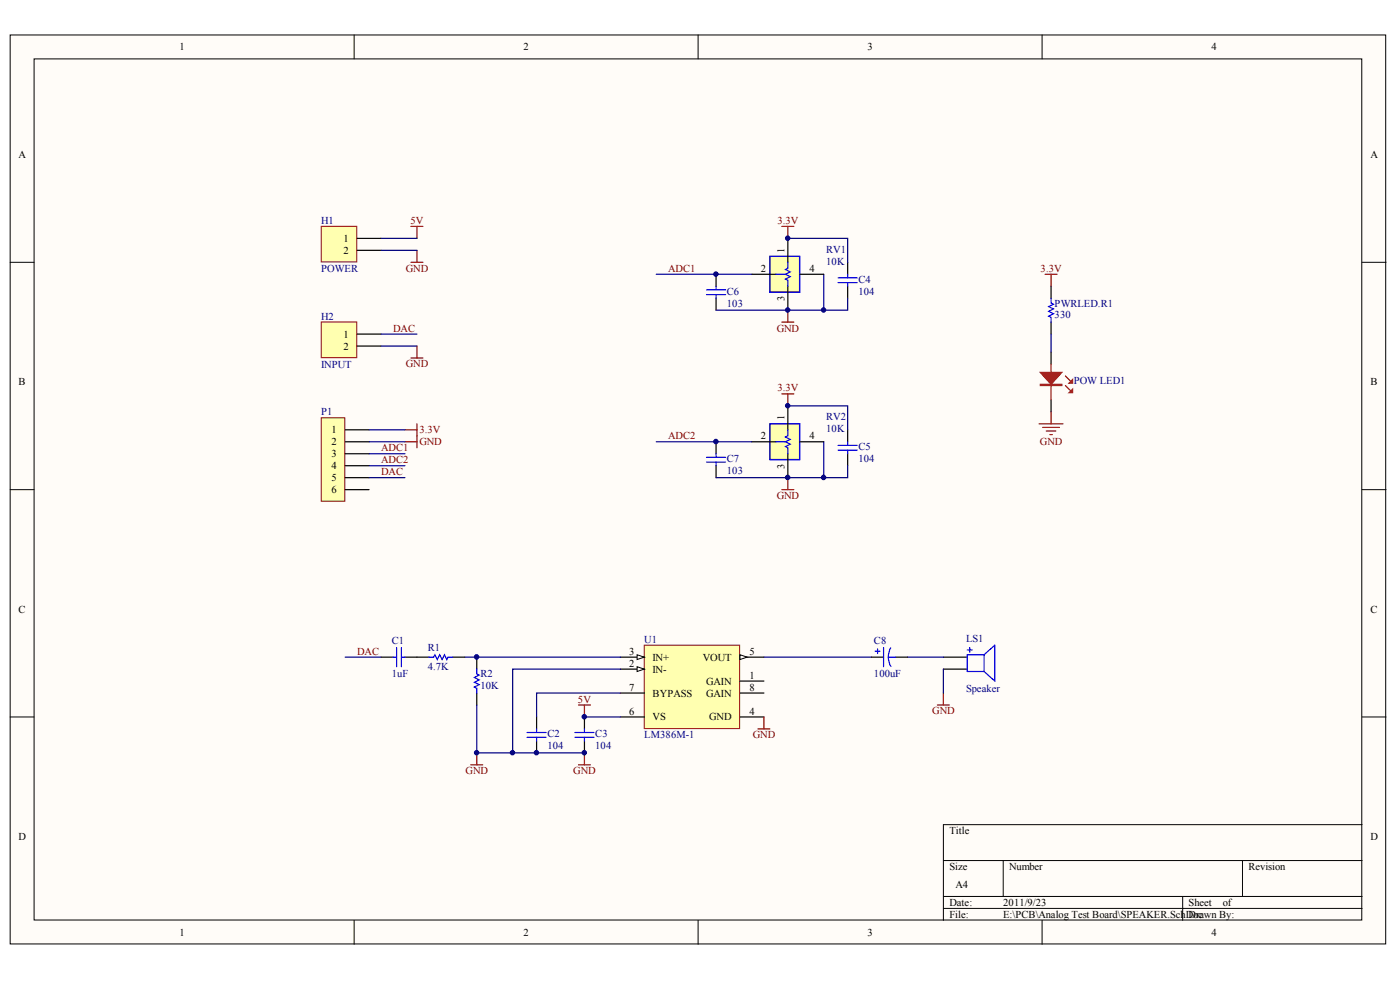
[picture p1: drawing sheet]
<svg xmlns="http://www.w3.org/2000/svg" width="291mm" height="204mm" viewBox="0 0 291 204" stroke-linecap="round" stroke-linejoin="round" font-family="sans-serif">
<g fill="#fffcf8" stroke="#000" stroke-width=".21">
<path d="M2.1 7.3h286v188.9h-286z"/>
<path d="M7.1 12.2h276v179h-276z"/>
</g>
<g fill="none" stroke="#000" stroke-width=".21">
<path d="M73.6 7.3v4.9M145.1 7.3v4.9M216.6 7.3v4.9M2.1 54.5h5M283.2 54.5h4.9M2.1 101.8h5M283.2 101.8h4.9M2.1 149h5M283.2 149h4.9M196.1 178.9h87.1M208.6 178.9v7.4M258.3 178.9v7.4"/>
<path d="M283.2 171.4h-87.1v19.9M73.6 191.3v5M145.1 191.3v5M196.1 186.3h87.1M196.1 188.8h87.1M216.6 191.3v5M245.9 186.3v5"/>
</g>
<path d="M133.9 134.1h19.9v17.3h-19.9z" fill="#ffffb0" stroke="#800000" stroke-width=".21"/>
<path d="M129 139.1h4.9M153.8 141.6h5" fill="none" stroke="#000" stroke-width=".25"/>
<path d="M132.4 138.6l1.5 .5-1.5 .5z" fill="#fffcf8" stroke="#000" stroke-width=".21"/>
<path d="M129 136.6h4.9" fill="none" stroke="#000" stroke-width=".25"/>
<path d="M132.4 136.1l1.5 .5-1.5 .5z" fill="#fffcf8" stroke="#000" stroke-width=".21"/>
<path d="M153.8 136.6h5M153.8 149h5" fill="none" stroke="#000" stroke-width=".25"/>
<path d="M153.8 136.1l1.5 .5-1.5 .5z" fill="#fffcf8" stroke="#000" stroke-width=".21"/>
<path d="M129 149h4.9M129 144.1h4.9M153.8 144.1h5" fill="none" stroke="#000" stroke-width=".25"/>
<path d="M66.8 86.9h4.9v17.3h-4.9z" fill="#ffffb0" stroke="#800000" stroke-width=".21"/>
<g fill="none" stroke="#000" stroke-width=".25">
<path d="M71.8 89.3h4.9M71.8 91.8h4.9M71.8 94.3h4.9M71.8 96.8h4.9M71.8 99.3h4.9M71.8 101.8h4.9M79.2 136.6h2.5M84.2 136.6h5M94.1 136.6h2.5M99.1 136.6v2.5M196.1 136.6h5M196.1 139.1h5"/>
<path d="M99.1 144.1v2.4M111.6 149v2.5M111.6 154v2.5"/>
</g>
<g fill="none" stroke="#800000" stroke-width=".25">
<path d="M85.4 54.5h2.5M86.7 52v2.5M162.5 47.1h2.5M163.8 47.1v2.4M162.5 67h2.5M163.8 64.5v2.5M84.2 89.3h2.5M84.2 91.8h2.5M86.7 88.1v5M97.9 159h2.5M99.1 156.5v2.5M120.3 159h2.4"/>
<path d="M121.5 156.5v2.5M157.6 151.5h2.5M158.8 149v2.5M194.9 146.5h2.5M196.1 144.1v2.4"/>
</g>
<path d="M76.7 89.3h7.5M76.7 91.8h7.5M76.7 94.3h7.5M76.7 96.8h7.5M76.7 99.3h7.5M71.8 136.6h7.4M96.6 136.6h32.4M158.8 136.6h22.4M188.7 136.6h7.4M196.1 139.1v5M129 144.1h-17.4v4.9" fill="none" stroke="#000080" stroke-width=".25"/>
<g fill="none" stroke="#00f" stroke-width=".25">
<path d="M81.7 136.6h.7M82.4 134.6v4M83.4 134.6v4M83.4 136.6h.8M89.2 136.6h1l.2-.5 .5 1 .5-1 .5 1 .5-1 .5 1 .2-.5h1M99.1 139.1v1l.5 .2-1 .5 1 .5-1 .5 1 .5-1 .5 .5 .3v1M201.1 135.1h1M201.6 134.6v1M204.6 136.1l2.2-2v7.5l-2.2-2M204.6 136.1v3.5M204.6 136.1h-3.5v3.5h3.5M109.6 153.3h3.9"/>
<path d="M109.6 152.3h3.9M111.6 151.5v.8M111.6 153.3v.7"/>
</g>
<path d="M66.8 47h7.4v7.4h-7.4z" fill="#ffffb0" stroke="#800000" stroke-width=".21"/>
<path d="M74.2 49.5h5M74.2 52h5M148.9 57v2.5M176.2 54.5v2.5M176.2 59.5v2.5M148.9 62v2.5M181.2 136.6h2.5M186.2 136.6h2.5M121.5 149v2.5M121.5 154v2.5" fill="none" stroke="#000" stroke-width=".25"/>
<path d="M85.4 47.1h2.5M86.7 47.1v2.4M120.3 146.5h2.4M121.5 146.5v2.5" fill="none" stroke="#800000" stroke-width=".25"/>
<path d="M79.2 49.5h7.5M79.2 52h7.5M163.8 49.5h12.4v5M171.2 57v7.5M129 139.1h-22.4v17.4M99.1 146.5v10h22.4M121.5 149h7.5" fill="none" stroke="#000080" stroke-width=".25"/>
<g fill="none" stroke="#00f" stroke-width=".25">
<path d="M148.9 59.5v.7M174.2 58.7h4M174.2 57.8h4M176.2 57v.8M176.2 58.7v.8M146.9 61.2h3.9M146.9 60.2h3.9M148.9 61.2v.8M181.9 135.3h1M182.4 134.9v.9M183.7 134.6v4M184.7 136.6h1.5"/>
<path d="M184.7 136.6l.2 1.2 .3 .7M185.2 134.6l-.4 1.2-.1 .8M119.5 153.3h4M119.5 152.3h4M121.5 151.5v.8M121.5 153.3v.7"/>
</g>
<path d="M66.8 66.9h7.4v7.4h-7.4z" fill="#ffffb0" stroke="#800000" stroke-width=".21"/>
<path d="M74.2 69.4h5M74.2 71.9h5M148.9 91.8v2.5M148.9 96.8v2.5M176.2 89.3v2.5M176.2 94.3v2.5" fill="none" stroke="#000" stroke-width=".25"/>
<path d="M136.4 57h19.9M79.2 69.4h7.5M79.2 71.9h7.5M176.2 62v2.5h-27.3M136.4 91.8h19.9M163.8 84.4h12.4v4.9M171.2 91.8v7.5M176.2 96.8v2.5h-27.3" fill="none" stroke="#000080" stroke-width=".25"/>
<path d="M85.4 74.4h2.5M86.7 71.9v2.5M162.5 81.9h2.5M163.8 81.9v2.5M163.8 99.3v2.5M162.5 101.8h2.5" fill="none" stroke="#800000" stroke-width=".25"/>
<path d="M146.9 96.1h3.9M146.9 95.1h3.9M148.9 94.3v.8M148.9 96.1v.7M174.2 93.6h4M174.2 92.6h4M176.2 91.8v.8M176.2 93.6v.7" fill="none" stroke="#00f" stroke-width=".25"/>
<path d="M160.1 53.3h6.1v7.4h-6.1z" fill="#ffffb0" stroke="#800000" stroke-width=".21"/>
<path d="M160.1 53.3h6.2v7.4h-6.2zM161.3 57h2M163.8 54.5v1.3l-.5 .2 1 .5-1 .5 1 .5-1 .5 .5 .3v1.2" fill="none" stroke="#00f" stroke-width=".25"/>
<path d="M156.3 57h5M163.8 49.5v5M163.8 59.5v5M166.3 57h4.9" fill="none" stroke="#000" stroke-width=".25"/>
<path d="M160.1 88.1h6.1v7.4h-6.1z" fill="#ffffb0" stroke="#800000" stroke-width=".21"/>
<path d="M218.5 62v1l.5 .2-1 .5 1 .5-1 .5 1 .5-1 .5 .5 .3v1M160.1 88.1h6.2v7.5h-6.2zM161.3 91.8h2M163.8 89.3v1.3l-.5 .2 1 .5-1 .5 1 .5-1 .5 .5 .3v1.2" fill="none" stroke="#00f" stroke-width=".25"/>
<path d="M218.5 59.5v2.5M218.5 67v2.4M218.5 73.2v2.5M156.3 91.8h5M163.8 84.4v4.9M163.8 94.3v5M166.3 91.8h4.9M218.5 83.1v2.5" fill="none" stroke="#000" stroke-width=".25"/>
<path d="M218.5 75.7v7.4M221.5 78.1l1 1M221.5 80.1l1 1" fill="none" stroke="#bf0000" stroke-width=".25"/>
<g fill="#bf0000" stroke="#bf0000" stroke-width=".25">
<path d="M216.3 77.4h4.4l-2.2 2.5z"/>
<path d="M222.2 81.6l.8-.7v.7z"/>
<path d="M222.2 79.6l.8-.7v.7z"/>
<path d="M216.3 79.9h4.4v.2h-4.4z" fill-rule="evenodd"/>
</g>
<path d="M218.5 69.4v3.8" fill="none" stroke="#000080" stroke-width=".25"/>
<path d="M217.3 57h2.4M218.5 57v2.5M216 88.1h5M216.8 88.8h3.4M217.5 89.6h2M218.3 90.3h.5M218.5 85.6v2.5" fill="none" stroke="#800000" stroke-width=".25"/>
<g fill="#000080" stroke="#000080" stroke-width=".21">
<circle cx="99.1" cy="156.5" r=".46"/>
<circle cx="99.1" cy="136.5" r=".47"/>
<circle cx="106.5" cy="156.5" r=".46"/>
<circle cx="111.5" cy="156.5" r=".46"/>
<circle cx="121.5" cy="156.5" r=".46"/>
<circle cx="121.5" cy="149" r=".47"/>
<circle cx="148.8" cy="91.8" r=".47"/>
<circle cx="148.8" cy="57" r=".46"/>
<circle cx="163.7" cy="99.2" r=".47"/>
<circle cx="163.7" cy="84.3" r=".46"/>
<circle cx="163.7" cy="64.4" r=".46"/>
<circle cx="163.7" cy="49.5" r=".46"/>
<circle cx="171.2" cy="99.2" r=".47"/>
<circle cx="171.2" cy="64.4" r=".46"/>
</g>
<g font-size="2.2">
<text x="37.3" y="10.5">1</text>
<text x="108.8" y="10.5">2</text>
<text x="180.3" y="10.5">3</text>
<text x="251.9" y="10.5">4</text>
<text x="3.8" y="32.8">A</text>
<text x="284.9" y="32.8">A</text>
<text x="71.4" y="50.3">1</text>
<text x="71.4" y="52.8">2</text>
<text x="163.1" y="52.5" transform="rotate(-90 163.1 52.5)">1</text>
<text x="158.2" y="56.5">2</text>
<text x="168.3" y="56.5">4</text>
<text x="163.1" y="62.6" transform="rotate(-90 163.1 62.6)">3</text>
<text x="71.4" y="70.2">1</text>
<text x="71.4" y="72.7">2</text>
<text x="3.9" y="80.1">B</text>
<text x="284.9" y="80.1">B</text>
<text x="163.1" y="87.3" transform="rotate(-90 163.1 87.3)">1</text>
<text x="68.9" y="90.1">1</text>
<text x="68.9" y="92.6">2</text>
<text x="68.9" y="95">3</text>
<text x="158.2" y="91.3">2</text>
<text x="168.3" y="91.3">4</text>
<text x="68.9" y="97.5">4</text>
<text x="68.9" y="100">5</text>
<text x="163.1" y="97.4" transform="rotate(-90 163.1 97.4)">3</text>
<text x="68.9" y="102.5">6</text>
<text x="3.9" y="127.4">C</text>
<text x="284.9" y="127.4">C</text>
<text x="130.8" y="136.1">3</text>
<text x="135.7" y="137.3">IN+</text>
<text x="146.1" y="137.3">VOUT</text>
<text x="155.8" y="136.1">5</text>
<text x="130.8" y="138.6">2</text>
<text x="130.8" y="143.5">7</text>
<text x="135.7" y="139.8">IN-</text>
<text x="146.8" y="142.3">GAIN</text>
<text x="155.8" y="141.1">1</text>
<text x="155.8" y="143.5">8</text>
<text x="130.8" y="148.5">6</text>
<text x="135.7" y="149.8">VS</text>
<text x="135.7" y="144.8">BYPASS</text>
<text x="146.8" y="144.8">GAIN</text>
<text x="147.4" y="149.8">GND</text>
<text x="155.8" y="148.5">4</text>
<text x="197.4" y="173.4">Title</text>
<text x="3.8" y="174.6">D</text>
<text x="284.9" y="174.6">D</text>
<text x="197.4" y="180.8">Size</text>
<text x="198.6" y="184.6">A4</text>
<text x="209.8" y="180.8">Number</text>
<text x="259.5" y="180.8">Revision</text>
<text x="197.4" y="188.3">Date:</text>
<text x="197.4" y="190.8">File:</text>
<text x="208.6" y="188.3">2011/9/23</text>
<text x="208.6" y="190.8">E:\PCB\Analog Test Board\SPEAKER.SchDDorawn By:</text>
<text x="247.1" y="188.3">Sheet</text>
<text x="249.1" y="190.8">c</text>
<text x="254.2" y="188.3">of</text>
<text x="37.3" y="194.5">1</text>
<text x="108.8" y="194.5">2</text>
<text x="180.3" y="194.5">3</text>
<text x="251.9" y="194.5">4</text>
</g>
<g font-size="2.2" fill="#000080">
<text x="66.8" y="46.5">H1</text>
<text x="171.7" y="52.5">RV1</text>
<text x="66.8" y="56.5">POWER</text>
<text x="171.7" y="55">10K</text>
<text x="178.5" y="58.7">C4</text>
<text x="151.1" y="61.2">C6</text>
<text x="151.1" y="63.7">103</text>
<text x="178.5" y="61.2">104</text>
<text x="219.2" y="63.7">PWRLED.R1</text>
<text x="66.8" y="66.4">H2</text>
<text x="219.2" y="66.2">330</text>
<text x="66.8" y="76.4">INPUT</text>
<text x="223.2" y="79.9">POW LED1</text>
<text x="66.8" y="86.3">P1</text>
<text x="171.7" y="87.3">RV2</text>
<text x="171.7" y="89.8">10K</text>
<text x="178.5" y="93.6">C5</text>
<text x="151.1" y="96">C7</text>
<text x="151.1" y="98.5">103</text>
<text x="178.5" y="96">104</text>
<text x="81.5" y="133.8">C1</text>
<text x="88.9" y="135.3">R1</text>
<text x="133.9" y="133.6">U1</text>
<text x="181.7" y="133.8">C8</text>
<text x="200.8" y="133.3">LS1</text>
<text x="81.5" y="140.8">1uF</text>
<text x="88.9" y="139.3">4.7K</text>
<text x="99.9" y="140.8">R2</text>
<text x="99.9" y="143.3">10K</text>
<text x="181.7" y="140.8">100uF</text>
<text x="200.8" y="143.8">Speaker</text>
<text x="113.8" y="153.2">C2</text>
<text x="113.8" y="155.7">104</text>
<text x="123.7" y="153.2">C3</text>
<text x="123.7" y="155.7">104</text>
<text x="133.9" y="153.5">LM386M-1</text>
</g>
<g font-size="2.2" fill="#800000">
<text x="85.3" y="46.5">5V</text>
<text x="161.6" y="46.5">3.3V</text>
<text x="84.4" y="56.5">GND</text>
<text x="138.9" y="56.5">ADC1</text>
<text x="216.3" y="56.5">3.3V</text>
<text x="81.7" y="68.9">DAC</text>
<text x="161.5" y="68.9">GND</text>
<text x="84.4" y="76.4">GND</text>
<text x="161.6" y="81.4">3.3V</text>
<text x="79.2" y="93.8">ADC1</text>
<text x="87.2" y="90.1">3.3V</text>
<text x="87.2" y="92.6">GND</text>
<text x="138.9" y="91.3">ADC2</text>
<text x="216.2" y="92.5">GND</text>
<text x="79.2" y="98.8">DAC</text>
<text x="79.2" y="96.3">ADC2</text>
<text x="161.5" y="103.7">GND</text>
<text x="74.2" y="136.1">DAC</text>
<text x="120.2" y="146">5V</text>
<text x="193.8" y="148.5">GND</text>
<text x="156.5" y="153.5">GND</text>
<text x="96.8" y="160.9">GND</text>
<text x="119.2" y="160.9">GND</text>
</g>
</svg>
